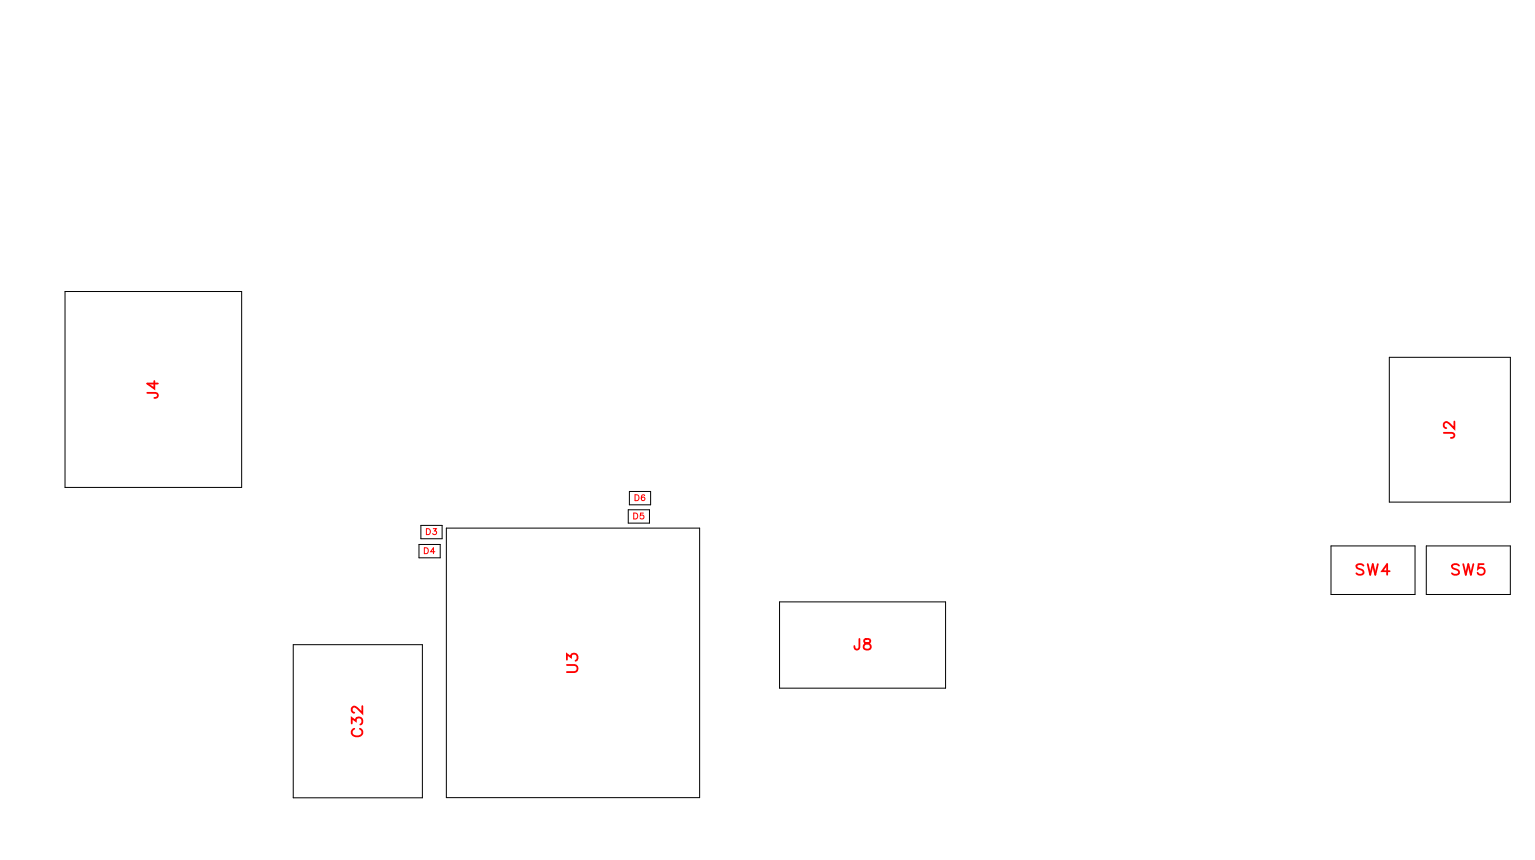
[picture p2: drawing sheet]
<svg xmlns="http://www.w3.org/2000/svg" width="102mm" height="57mm" viewBox="0 0 102 57" stroke-linecap="round" stroke-linejoin="round" font-family="sans-serif">
<path d="M4.3 19.4h11.8v13.1h-11.8zM27.9 36.3h1.4v.9h-1.4zM28 35h1.5v.9h-1.5zM29.7 35.2h16.9v17.9h-16.9zM41.9 34h1.4v.8h-1.4zM41.9 32.7h1.5v.9h-1.5zM88.7 36.4h5.6v3.2h-5.6zM92.6 23.8h8v9.6h-8zM95 36.4h5.6v3.2h-5.6zM19.5 42.9h8.6v10.2h-8.6zM51.9 40.1h11.1v5.7h-11.1z" fill="none" stroke="#000" stroke-width=".07"/>
<g fill="none" stroke="#f00" stroke-width=".12">
<path d="M9.8 26.2h.7v.2l-.2 .1M10.3 25.4v.5l-.5-.3h.7M90.9 37.7l-.2-.1-.3 .1v.1l.5 .3v.1l-.2 .1-.3-.1M91.1 37.6l.2 .7 .2-.7 .1 .7 .2-.7M92.6 38.1h-.5l.3-.5v.7M96.2 28.8l.6 .1 .1 .2-.2 .1M96.9 28.1v.5l-.3-.4-.3-.1-.1 .1v.2l.2 .1M97.2 37.7l-.1-.1-.4 .1 .1 .1 .4 .2v.2l-.1 .1-.4-.1M97.5 37.6l.2 .7 .1-.7 .2 .7 .2-.7M98.9 37.6h-.4v.3a.25 .25 0 0 1 .4 0 .25 .25 0 0 1-.1 .4 .25 .25 0 0 1-.3-.1M23.4 48.2v-.4l.3 .2a.24 .24 0 0 1 .4-.1 .24 .24 0 0 1-.1 .4M23.6 48.5a.26 .26 0 0 0-.2 .3 .26 .26 0 0 0 .3 .3h.2a.26 .26 0 0 0 .2-.3 .26 .26 0 0 0-.1-.3"/>
<path d="M24.1 47v.5l-.3-.3-.2-.1-.2 .1v.1l.2 .2M37.8 44.3h.5l.2 .2-.1 .2-.6 .1M37.8 43.9v-.3l.2 .2a.24 .24 0 0 1 .4-.2 .24 .24 0 0 1-.1 .4M57.3 42.6l-.1 .6h-.2l-.1-.2M57.6 42.6v.2l.3 .1 .1 .1a.24 .24 0 0 1-.2 .3 .24 .24 0 0 1-.3-.3l.5-.3v-.1z"/>
</g>
<path d="M28.3 36.5h.1a.21 .21 0 0 1 .1 .2 .21 .21 0 0 1-.1 .2h-.1zM28.4 35.2h.1a.21 .21 0 0 1 .2 .2 .21 .21 0 0 1-.2 .2h-.1zM28.9 35.2h.2l-.1 .2a.13 .13 0 0 1 .1 .2 .16 .16 0 0 1-.3-.1M29 36.8h-.3l.2-.3v.4M42.2 34.2h.2a.21 .21 0 0 1 .1 .2 .21 .21 0 0 1-.1 .2h-.2zM42.3 33h.1a.21 .21 0 0 1 .2 .2 .21 .21 0 0 1-.2 .2h-.1zM42.9 34.2h-.2v.1a.14 .14 0 0 1 .2 0 .15 .15 0 0 1 0 .3 .16 .16 0 0 1-.3-.1M43 33h-.1a.17 .17 0 0 0-.2 .2 .17 .17 0 0 0 .3 .1 .12 .12 0 0 0-.1-.2 .12 .12 0 0 0-.2 .1" fill="none" stroke="#f00" stroke-width=".07"/>
<g font-size="1.2" fill="#fff">
<text x="10.8" y="26.6" transform="rotate(-90 10.8 26.6)">J4</text>
<text x="97.2" y="29.2" transform="rotate(-90 97.2 29.2)">J2</text>
<text x="90.3" y="38.6">SW4</text>
<text x="96.7" y="38.6">SW5</text>
<text x="38.8" y="44.8" transform="rotate(-90 38.8 44.8)">U3</text>
<text x="56.9" y="43.6">J8</text>
<text x="24.4" y="49.1" transform="rotate(-90 24.4 49.1)">C32</text>
</g>
<g font-size=".7" fill="#fff">
<text x="28.4" y="35.8">D3</text>
<text x="42.2" y="34.7">D5</text>
<text x="42.3" y="33.5">D6</text>
<text x="28.2" y="37">D4</text>
</g>
</svg>
